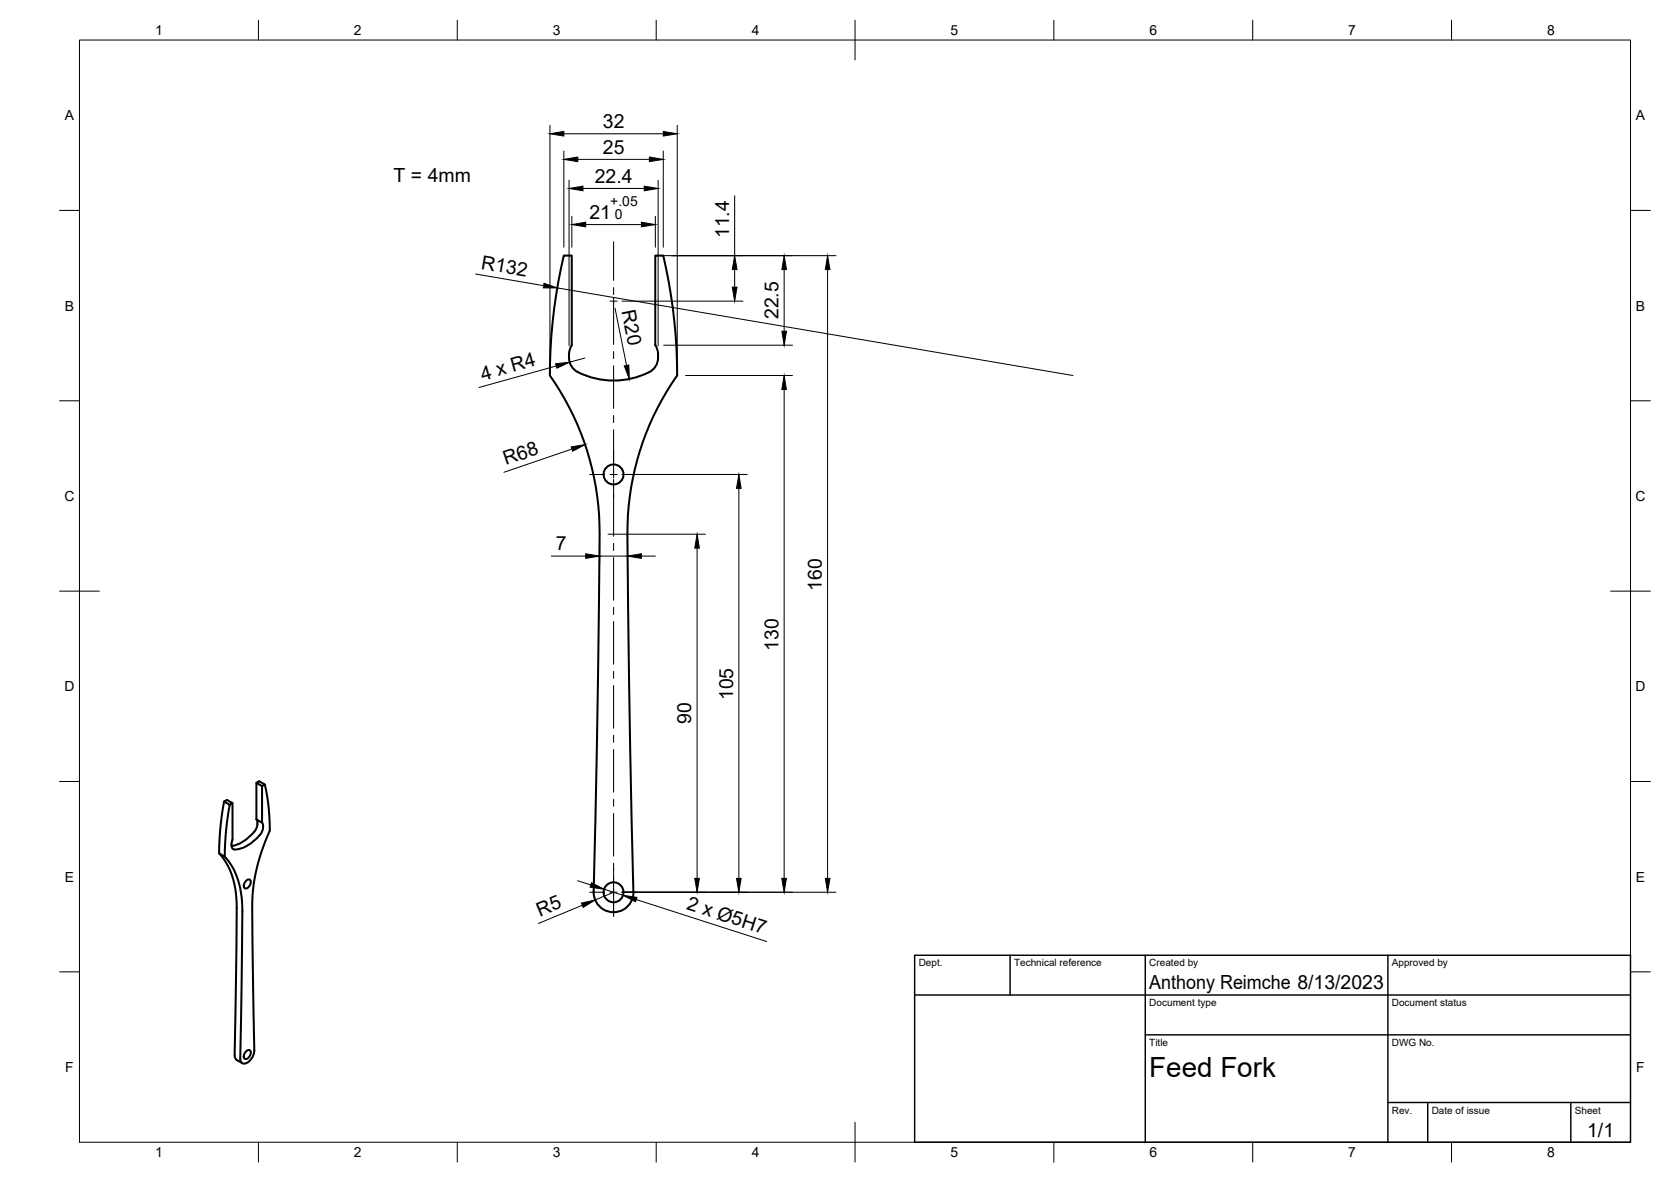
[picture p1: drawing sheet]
<svg xmlns="http://www.w3.org/2000/svg" width="420mm" height="297mm" viewBox="0 0 420 297" stroke-linecap="round" stroke-linejoin="round" font-family="sans-serif">
<!-- layer: Visible -->
<g fill="none" stroke="#000" stroke-width=".51">
<path d="M141.8 64.2h2v22.5a4.9 4.9 0 0 0 2.7 7.4 19.8 19.8 0 0 0 17.3-.9 5.1 5.1 0 0 0 1-6.5v-22.5h2a131.5 131.5 0 0 1 3.5 30.2 68.3 68.3 0 0 0-12.5 39.8l.7 54 .8 35.9a5 5 0 0 1-5 5.1 5 5 0 0 1-5-5.1l.8-35.9 .7-54a68.3 68.3 0 0 0-12.5-39.8 132.9 132.9 0 0 1 3.5-30.2zM64.5 196.7v9.2M65.9 197.6l.7-.4-1.4-.9-.7 .4 1.4 .9v9.1M66.6 197.2l.8 4.7 .4 6.8a45.9 45.9 0 0 0-4.4 18.9l.5 36.3a3.4 3.4 0 0 1-2.6 3.4 1.08 1.08 0 0 1-.9-1.3l.5-37a19.4 19.4 0 0 0-4.4-13.7l-1.4-.9 .4-7.3 .8-5.7M55.1 214.4a19.4 19.4 0 0 1 4.4 13.8l-.5 37M57.8 202.3l.7-.5-1.5-.8-.7 .4 1.5 .9-.9 5.7-.4 7.3M58.5 201.8v9.2a2.2 2.2 0 0 0 .2 2.4l.3 .1M64.5 205.9l1.4 .8M64.5 205.9l.2 1.2M64.7 207.1v.4a8.9 8.9 0 0 1-5.8 5l-.7 .1M65.9 206.7a3.1 3.1 0 0 1-1.2 3.8 8.5 8.5 0 0 1-5.7 3M61.9 221.3a.65 .65 0 0 1 1.1 0 1.54 1.54 0 0 1-1.5 1.9 1.41 1.41 0 0 1 .4-1.9z"/>
<path d="M59 265.2l.1 .7 .4 .5M59.5 266.4l1.4 .8M61.9 264.2a.65 .65 0 0 1 1.1-.1 1.54 1.54 0 0 1-1.5 2 1.41 1.41 0 0 1 .4-1.9z"/>
<circle cx="154.3" cy="119.2" r="2.51"/>
<circle cx="154.3" cy="224.2" r="2.51"/>
</g>
<!-- layer: BORDER -->
<g fill="none" stroke="#000" stroke-width=".25">
<path d="M20 10.1h390v276.9h-390zM65 5.1v5M115 5.1v5M165 5.1v5M215 5.1v10M265 5.1v5M315 5.1v5M365 5.1v5M15 52.9h5M410 52.9h5M15 100.7h5M410 100.7h5"/>
<path d="M15 148.6h10M405 148.6h10M15 196.4h5M410 196.4h5M15 244.2h5M410 244.2h5M65 287v5M115 287v5M165 287v5M215 282.1v9.9M265 287v5M315 287v5"/>
<path d="M365 287v5"/>
</g>
<!-- layer: TITLEBLOCK -->
<path d="M230 240.1h180v46.9h-180zM230 250h180M254 240.1v9.9M288 240.1v46.9M349 240.1v46.9M288 260.1h122M349 277.1h61M359 277.1v9.9M395 277.1v9.9" fill="none" stroke="#000" stroke-width=".36"/>
<!-- layer: Smart Centers -->
<g fill="none" stroke="#000" stroke-width=".25">
<path d="M153.4 75.7h1.8M154.3 60.7v9.8M154.3 72.3v1.7M154.3 74.8v11.8M154.3 88.3v1.8M154.3 91.9v10.7M148.3 119.2h3.3M153.4 119.2h1.8M154.3 104.4v1.8M154.3 108v12.1M157 119.2h3.3M154.3 120.5v14.3"/>
<path d="M154.3 136.6v1.8M154.3 140.1v10.7M154.3 152.6v1.8M154.3 156.2v10.7M154.3 168.7v1.8M154.3 172.3v10.7M154.3 184.8v1.8M154.3 188.3v10.8M154.3 200.9v1.7M154.3 204.4v10.7M154.3 216.9v13.3M148.3 224.2h3.3"/>
<path d="M153.4 224.2h1.8M157 224.2h3.3"/>
</g>
<!-- layer: FD_Dimensions -->
<g fill="none" stroke="#000" stroke-width=".25">
<path d="M138.3 31.5v60.8M141.8 38v24.1M141.8 33.6h25M166.8 38v24.1M170.3 31.5v60.8M143.1 45.3v41.6M143.8 54.3v7.8M145.3 40.1h18M146.6 47.4h15.4M147.3 56.4h14M164.8 54.3v7.8M165.5 45.3v41.6"/>
<path d="M184.7 49.2v15M119.6 68.9l17.1 2.9M140.1 72.4l129.7 22M154.6 77.5l2.9 14.3M156.4 75.7h30.4M166.9 64.2h43.3M184.7 67.7v4.5M197.2 67.7v15.5M208.1 67.7v153M139.8 92l-19.3 5.4M147.1 90l-3.9 1M166.9 86.7h32.4"/>
<path d="M172.4 94.4h26.9M197.2 97.9v122.8M143.8 112.8l-17.1 5.9M156.4 119.2h31.5M138.6 139.7h8.7M150.8 136.3v5.5M150.8 139.7h7M152.9 134.2h24.5M157.8 136.3v5.5M161.3 139.7h3.5M175.3 137.7v83M185.8 122.7v98"/>
<path d="M145.2 221.3l3.4 1.1M146.4 227.5l-11 4.6M151.9 223.5l4.8 1.5M154.3 224.2l-4.6 2M156.4 224.2h53.8M160 226.1l32.8 10.5"/>
</g>
<g fill="#000" stroke="#000" stroke-width=".25">
<path d="M138.3 33.6l3.5-.6v1.2zM141.8 40.1l3.5-.6v1.1zM163.3 39.5l3.5 .6-3.5 .5zM166.8 33l3.5 .6-3.5 .6zM143.1 47.4l3.5-.6v1.1zM143.8 56.4l3.5-.6v1.2zM161.3 55.8l3.5 .6-3.5 .6zM162 46.8l3.5 .6-3.5 .5zM136.8 71.2l3.3 1.2h-3.5zM184.1 72.2h1.2l-.6 3.5zM184.7 64.2l.6 3.5h-1.2zM197.2 64.2l.6 3.5h-1.2z"/>
<path d="M208.1 64.2l.6 3.5h-1.2zM139.7 91.4l3.5-.4-3.2 1.5zM157 92l1.1-.3 .1 3.6zM197.2 94.4l.5 3.5h-1.1zM196.6 83.2h1.2l-.6 3.5zM143.6 112.3l3.5-.6-3.1 1.7zM147.3 139.2l3.5 .5-3.5 .6zM157.8 139.7l3.5-.5v1.1zM175.3 134.2l.6 3.5h-1.2zM185.8 119.2l.6 3.5h-1.2zM146.2 227l3.5-.8-3.1 1.8zM148.7 221.8l3.2 1.7-3.5-.5z"/>
<path d="M156.7 225l3.5 .5-.4 1.1zM174.7 220.7h1.2l-.6 3.5zM185.2 220.7h1.2l-.6 3.5zM196.6 220.7h1.1l-.5 3.5zM207.5 220.7h1.2l-.6 3.5z"/>
</g>
<text font-size="7" x="289" y="270.6">Feed Fork</text>
<g font-size="4.9">
<text x="151.6" y="32.1">32</text>
<text x="151.6" y="38.6">25</text>
<text x="99" y="45.9">T = 4mm</text>
<text x="149.6" y="46">22.4</text>
<text x="148.2" y="55">21</text>
<text x="183.3" y="59.9" transform="rotate(-90 183.3 59.9)">11.4</text>
<text x="120.8" y="67.6" transform="rotate(10 120.8 67.6)">R132</text>
<text x="156.3" y="78.2" transform="rotate(79 156.3 78.2)">R20</text>
<text x="195.7" y="80.2" transform="rotate(-90 195.7 80.2)">22.5</text>
<text x="121.4" y="95.7" transform="rotate(-16 121.4 95.7)">4 x R4</text>
<text x="127.2" y="117" transform="rotate(-19 127.2 117)">R68</text>
<text x="139.8" y="138.3">7</text>
<text x="206.6" y="148.5" transform="rotate(-90 206.6 148.5)">160</text>
<text x="195.7" y="163.5" transform="rotate(-90 195.7 163.5)">130</text>
<text x="184.3" y="176" transform="rotate(-90 184.3 176)">105</text>
<text x="173.8" y="181.9" transform="rotate(-90 173.8 181.9)">90</text>
<text x="135.7" y="230.3" transform="rotate(-22 135.7 230.3)">R5</text>
<text x="172.5" y="228.5" transform="rotate(18 172.5 228.5)">2 x Ø5H7</text>
<text x="289" y="248.5">Anthony Reimche 8/13/2023</text>
<text x="399.1" y="285.7">1/1</text>
</g>
<g font-size="3.5">
<text x="39" y="8.8">1</text>
<text x="89" y="8.8">2</text>
<text x="139" y="8.8">3</text>
<text x="189" y="8.8">4</text>
<text x="239" y="8.8">5</text>
<text x="289" y="8.8">6</text>
<text x="339" y="8.8">7</text>
<text x="389" y="8.8">8</text>
<text x="16.3" y="30.2">A</text>
<text x="411.3" y="30.2">A</text>
<text x="153.5" y="51.7">+.05</text>
<text x="154.6" y="55">0</text>
<text x="16.3" y="78">B</text>
<text x="411.3" y="78">B</text>
<text x="16.2" y="125.9">C</text>
<text x="411.2" y="125.9">C</text>
<text x="16.2" y="173.7">D</text>
<text x="411.2" y="173.7">D</text>
<text x="16.3" y="221.6">E</text>
<text x="411.3" y="221.6">E</text>
<text x="16.4" y="269.4">F</text>
<text x="411.4" y="269.4">F</text>
<text x="39" y="290.8">1</text>
<text x="89" y="290.8">2</text>
<text x="139" y="290.8">3</text>
<text x="189" y="290.8">4</text>
<text x="239" y="290.8">5</text>
<text x="289" y="290.8">6</text>
<text x="339" y="290.8">7</text>
<text x="389" y="290.8">8</text>
</g>
<g font-size="2.5">
<text x="231" y="242.9">Dept.</text>
<text x="255" y="242.9">Technical reference</text>
<text x="289" y="242.9">Created by</text>
<text x="350" y="242.9">Approved by</text>
<text x="289" y="252.8">Document type</text>
<text x="350" y="252.8">Document status</text>
<text x="289" y="262.9">Title</text>
<text x="350" y="262.9">DWG No.</text>
<text x="350" y="279.9">Rev.</text>
<text x="360" y="279.9">Date of issue</text>
<text x="396" y="279.9">Sheet</text>
</g>
</svg>
